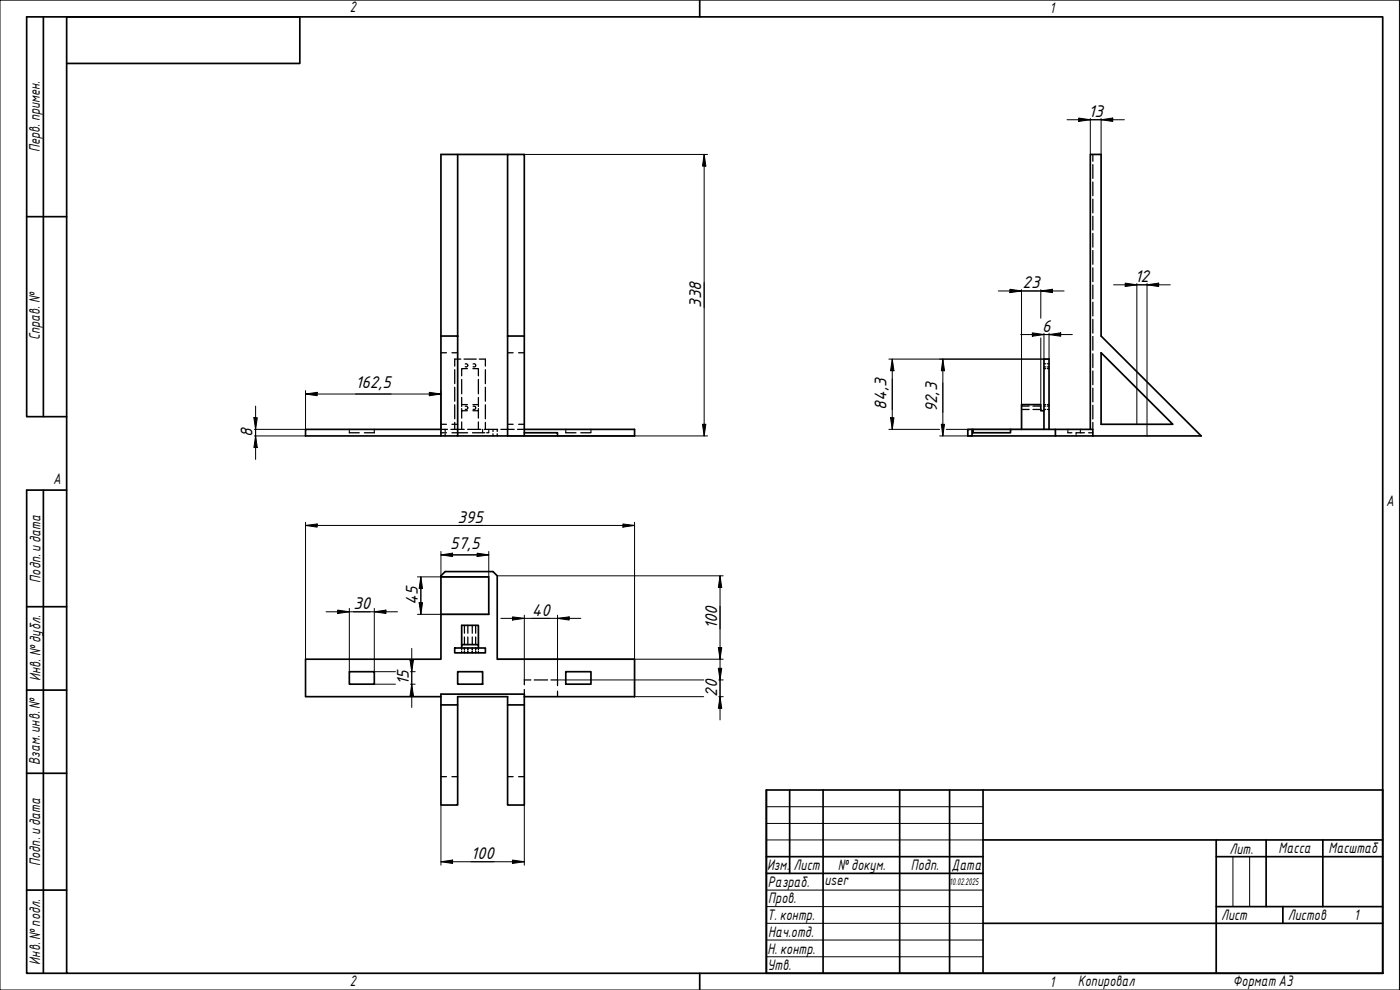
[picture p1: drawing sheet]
<svg xmlns="http://www.w3.org/2000/svg" width="420mm" height="297mm" viewBox="0 0 420 297" stroke-linecap="round" stroke-linejoin="round" font-family="sans-serif">
<g fill="none" stroke="#000" stroke-width=".51">
<path d="M137.4 46.3h14.9M132.3 100.8h5.1v30h-5.1zM132.3 100.8v-54.5h5.1v54.5M152.3 100.8h5.1v30h-5.1zM152.3 100.8v-54.5h5.1v54.5M330.5 105.8l21.5 21.5h-21.5zM132.3 128.8h-40.6v2h40.6M137.4 130.8h14.9M157.4 129.8h9.9v1M157.4 128.8h33v2h-33M291.7 128.8h-1.3v2h1.3M292 128.8h11.3"/>
<path d="M313.3 123.2h-.9v-1.8h-5.8v7.4M313.3 128.8v-21.1h1.5v21.1M316.7 130.8h-25v-2h.3v1h11.3v-1h13.4v2h11.3M316.7 128.8h11.3v2M327.2 128.8v-82.5h3.3v54.5l30 30h-32.5M132.3 173.1v24.7h-40.6v11.2h40.6M132.3 173.1h14.4v11.2h-14.4M132.3 173.1v-.3l1.3-1.3h14.4l1.2 1.3v25h41.2v11.2h-33M136.5 194.4h9.2v1.5h-9.2zM138.6 194.4v-1h5v1M138.6 193.4v-5.8h5v5.8M104.8 201.5h7.5v3.8h-7.5z"/>
<path d="M132.3 211.5v30h5.1v-30M132.3 208.3h25.1v3.2h-5.1v-2.5h-14.9v2.5h-5.1zM137.4 201.5h7.4v3.8h-7.4zM152.3 211.5v30h5.1v-30M169.8 201.5h7.6v3.8h-7.6z"/>
</g>
<g fill="none" stroke="#000" stroke-width=".38">
<path d="M328 46.3v2.1M328 49.4v4.1M328 54.6v4.1M328 59.7v4.2M328 64.9v4.1M328 70v4.2M328 75.2v4.1M328 80.4v4.1M328 85.5v4.1M328 90.7v4.1M328 95.8v4.1M132.3 105.8h1.7"/>
<path d="M135.6 105.8h1.8M136.5 110.9v4.2M136.5 116.2v4.2M138.3 107.7h-1.8v2.1M138.6 119.2v2.2h1.7M138.6 113.8v4.4M139.3 107.7h3.6M139.6 109.2a.49 .49 0 0 1 .8 .4 .49 .49 0 0 1-.8 .4M140.3 110.6h-1.7v2.2M141.9 110.6h1.7v2.2M142 109.2a.49 .49 0 0 1 .7 .4 .49 .49 0 0 1-.7 .4M143.6 113.8v4.4"/>
<path d="M143.6 119.2v2.8M143.8 107.7h1.9v2.1M145.7 110.9v4.2M145.7 116.2v4.2M152.3 105.8h1.7M155.6 105.8h1.8M313.3 110.6h.5M313.3 109.1h.5M313.3 110.1h.5M314.3 110.6h.5M314.3 109.1h.5M314.3 110.1h.5"/>
<path d="M328 101v4.1M328 106.2v4.1M328 111.3v4.1M328 116.4v4.2M104.8 128.8v.3M104.8 129.5v.3h3M112.3 128.8v.3M112.3 129.5v.3h-3M132.3 127.3h1.7M132.3 128.8h2M132.3 129.8h1.7M133.6 128.8v.7"/>
<path d="M133.6 130.2v.6M135.3 128.8h4M135.6 127.3h1.8M135.6 129.8h4.7M136.5 121.5v4.2M136.5 126.7v2.1M138.6 121.4v.6M138.6 122.6v.6M138.6 126.6v2.2M139.6 121.9a.51 .51 0 0 1 .8 .5 .51 .51 0 0 1-.8 .4M140.3 123.2h-1.7v2.3M140.3 128.8h4"/>
<path d="M141.9 121.4h1.7M142 121.9a.51 .51 0 0 1 .7 .5 .51 .51 0 0 1-.7 .4M143.6 122.6v.6h-1.7M143.6 123.2v2.3M143.6 126.6v2.2M144.8 129.5v.3h-3M144.8 129.8h.7M144.8 128.8v.3M145.4 128.8h4M145.7 121.5v4.2M145.7 126.7v2.1M146.7 129.5v.3h-.7"/>
<path d="M146.7 128.8v.3M148 128.8v.7M148 130.2v.6M149.2 128.8v.7M149.2 130.2v.6M150.3 128.8h4M152.3 127.3h1.7M155.3 128.8h2.1M155.6 127.3h1.8M169.8 129.5v.3h3M169.8 128.8v.3M177.4 129.5v.3h-3.1"/>
<path d="M177.4 128.8v.3M306.6 121.8h2.3M306.6 122.9h2.3M310 121.8h2.4M310 122.9h2.4M313.3 121.4h.5M313.3 121.8h.5M313.3 122.9h.5M314.3 121.4h.5M314.3 121.8h.5M314.3 122.9h.5M320.5 129.5v.3h1.2"/>
<path d="M320.5 128.8v.3M323 130.5v.3M324.2 128.8v.3M324.2 129.5v.3M325.4 129.8h-2.4v.4M326.7 129.8h1.3M328 121.6v4.1M328 126.7v2.1M138.6 194.4v.5M138.6 195.4v.5M139.4 187.6v2.4M139.4 191.1v2.3"/>
<path d="M139.4 194.4v.5M139.4 195.4v.5M140.4 187.6v2.4M140.4 191.1v2.3M140.4 194.4v.5M140.4 195.4v.5M141.7 187.6v2.4M141.7 191.1v2.3M141.7 194.4v.5M141.7 195.4v.5M142.7 187.6v2.4M142.7 191.1v2.3"/>
<path d="M142.7 194.4v.5M142.7 195.4v.5M143.6 194.4v.5M143.6 195.4v.5M157.4 206.9v1.4M159.3 204h-1.9v1.5M160.3 204h4M165.4 204h1.9v1.7M167.3 207.4v1.6M132.3 233h1.7M135.6 233h1.8M152.3 233h1.7"/>
<path d="M155.6 233h1.8"/>
</g>
<path d="M20 5.1h395v286.9h-395zM210 0v5.1M210 292v5" fill="none" stroke="#000" stroke-width=".51"/>
<path d="M0 0h420v297h-420z" fill="none" stroke="#000" stroke-width=".3"/>
<g fill="none" stroke="#000" stroke-width=".51">
<path d="M230 237h185v55h-185zM237 237v25.1M247 237v55M270 237v55M285 237v55M295 237v55M230 257h65M295 252h120M365 257h50M365 252v40M380 252v20M397 252v20"/>
<path d="M230 262.1h65M295 277h120M365 272h50M385 272v5"/>
</g>
<path d="M230 242h65M230 247.1h65M230 252h65M370 257v15M375 257v15M230 267.1h65M230 272h65M230 277h65M230 282.1h65M230 287.1h65" fill="none" stroke="#000" stroke-width=".3"/>
<path d="M13 5.1v119.9M20 19h70v-13.9h-82v119.9h12M8 65h12M13 147.1v144.9M20 147.1h-12v144.9h12M8 182h12M8 207.1h12M8 232h12M8 267.1h12" fill="none" stroke="#000" stroke-width=".51"/>
<g fill="none" stroke="#000" stroke-width=".3">
<path d="M320.2 35.9h17.2M323.7 35.4l3.5 .5-3.5 .5zM327.2 35.5v10.8M330.5 35.9l3.4-.5v1zM330.5 35.5v10.8M152.3 46.3h60M211.3 46.3l.5 3.5h-1zM211.3 46.3v84.5M299.6 87.3h19.7M303.1 86.8l3.5 .5-3.5 .5zM306.6 86.9v34.5M309.8 99.9l3.5 .5-3.5 .5z"/>
<path d="M312.4 87.3l3.4-.5v1zM312.4 86.9v8.6M313.3 100v7.7M314.8 100v7.7h-48M334.2 85.5h17M337.7 84.9l3.5 .6-3.5 .5zM341.2 85.1v42.2M344.2 85.5l3.5-.6v1.1zM344.2 85.1v45.7M91.7 118.2l3.5-.5v1zM91.7 117.2v11.6h-15.4M91.7 118.2h40.6"/>
<path d="M128.8 117.7l3.5 .5-3.5 .5zM132.3 117.2v11.6M267.8 107.7l.5 3.5h-1zM267.8 107.7v21.1M283 107.7l.5 3.5h-1zM283 107.7v23.1M306.3 100.4h15.5M312.4 101.4v20M314.8 100.4l3.5-.5v1zM76.2 125.3h1l-.5 3.5zM76.3 130.8h15.4M76.7 130.8l.5 3.5h-1z"/>
<path d="M76.7 121.8v16M152.3 130.8h60M210.8 127.3h1l-.5 3.5zM266.8 128.8h15.2M267.3 125.3h1l-.5 3.5zM282 130.8h9.7M282.5 127.3h1l-.5 3.5zM284 128.8h30.8M91.7 157.7l3.5-.5v1zM91.7 157.7h98.7M91.7 156.7v41.1M186.9 157.2l3.5 .5-3.5 .5z"/>
<path d="M190.4 156.7v41.1M126.3 173.1l.5 3.5h-1zM126.3 173.1v11.2M132.3 166.5l3.5-.5v1zM132.3 165.5v7.6M132.3 166.5h14.4M143.2 166l3.5 .5-3.5 .5zM146.7 165.5v7.6h-21.4M149.2 172.8h67.8M216.1 172.8l.5 3.5h-1zM216.1 172.8v36.3M97.9 183.6h21.4"/>
<path d="M101.3 183.1l3.5 .5-3.5 .5zM104.8 182.5v19M112.3 183.6l3.5-.5v1zM112.3 182.5v19h6.4M123.1 198h1l-.5 3.5zM123.6 194.5v17.8M125.3 184.3h21.4M125.8 180.8h1l-.5 3.5zM149.2 197.8h67.8M150.3 185.5h24M153.8 185.1l3.6 .4-3.6 .5zM157.4 184.6v19.4"/>
<path d="M167.3 185.5l3.5-.4v.9zM167.3 184.6v19.4h43.9M215.6 194.3h1l-.5 3.5zM112.3 205.3h6.4M123.2 201.5h1.4M123.2 205.3h1.4M123.6 205.3l.5 3.5h-1zM190.4 209h20.8M215.6 200.5h1l-.5 3.5zM215.7 209h1.3M215.7 204h1.3M216.1 209l.5 3.5h-1z"/>
<path d="M216.1 204v12M132.3 258.6l3.5-.6v1.1zM132.3 258.6h25.1M132.3 241.5v18.1M153.8 258l3.6 .6-3.6 .5zM157.4 241.5v18.1"/>
</g>
<g fill="#000">
<path d="M323.7 35.4l3.5 .5-3.5 .5zM330.5 35.9l3.4-.5v1zM211.3 46.3l.5 3.5h-1zM303.1 86.8l3.5 .5-3.5 .5zM312.4 87.3l3.4-.5v1zM314.8 100.4l3.5-.5v1zM337.7 84.9l3.5 .6-3.5 .5zM344.2 85.5l3.5-.6v1.1zM91.7 118.2l3.5-.5v1zM128.8 117.7l3.5 .5-3.5 .5zM267.8 107.7l.5 3.5h-1zM283 107.7l.5 3.5h-1z"/>
<path d="M309.8 99.9l3.5 .5-3.5 .5zM76.2 125.3h1l-.5 3.5zM76.7 130.8l.5 3.5h-1zM210.8 127.3h1l-.5 3.5zM267.3 125.3h1l-.5 3.5zM282.5 127.3h1l-.5 3.5zM91.7 157.7l3.5-.5v1zM186.9 157.2l3.5 .5-3.5 .5zM126.3 173.1l.5 3.5h-1zM132.3 166.5l3.5-.5v1zM143.2 166l3.5 .5-3.5 .5zM216.1 172.8l.5 3.5h-1z"/>
<path d="M101.3 183.1l3.5 .5-3.5 .5zM112.3 183.6l3.5-.5v1zM123.1 198h1l-.5 3.5zM125.8 180.8h1l-.5 3.5zM153.8 185.1l3.6 .4-3.6 .5zM167.3 185.5l3.5-.4v.9zM215.6 194.3h1l-.5 3.5zM123.6 205.3l.5 3.5h-1zM215.6 200.5h1l-.5 3.5zM216.1 209l.5 3.5h-1zM132.3 258.6l3.5-.6v1.1zM153.8 258l3.6 .6-3.6 .5z"/>
</g>
<g font-size="4.9">
<text x="326.6" y="35">13</text>
<text x="306.9" y="86.4">23</text>
<text x="340.6" y="84.6">12</text>
<text x="210.4" y="92.4" transform="rotate(-90 210.4 92.4)">338</text>
<text x="312.8" y="99.5">6</text>
<text x="106.7" y="116.4">162,5</text>
<text x="266" y="122.9" transform="rotate(-90 266 122.9)">84,3</text>
<text x="281.2" y="123.7" transform="rotate(-90 281.2 123.7)">92,3</text>
<text x="75.8" y="131.1" transform="rotate(-90 75.8 131.1)">8</text>
<text x="137.3" y="156.8">395</text>
<text x="135.1" y="164.7">57,5</text>
<text x="106" y="182.7">30</text>
<text x="125.4" y="181.4" transform="rotate(-90 125.4 181.4)">45</text>
<text x="159.6" y="184.7">40</text>
<text x="215.2" y="188.7" transform="rotate(-90 215.2 188.7)">100</text>
<text x="122.7" y="205.6" transform="rotate(-90 122.7 205.6)">15</text>
<text x="215.2" y="209.1" transform="rotate(-90 215.2 209.1)">20</text>
<text x="141.4" y="257.7">100</text>
</g>
<g font-size="4.4">
<text x="105" y="3.7">2</text>
<text x="315" y="3.8">1</text>
<text x="11.9" y="45.6" transform="rotate(-90 11.9 45.6)">Перв. примен.</text>
<text x="12" y="102.2" transform="rotate(-90 12 102.2)">Справ. №</text>
<text x="16" y="145.2">A</text>
<text x="416" y="151.7">A</text>
<text x="12.2" y="174.8" transform="rotate(-90 12.2 174.8)">Подп. идата</text>
<text x="12.2" y="204.3" transform="rotate(-90 12.2 204.3)">Инв. №дубл.</text>
<text x="12" y="229.5" transform="rotate(-90 12 229.5)">Взам. инв. №</text>
<text x="369" y="256.1">Лит.</text>
<text x="383.7" y="256.1">Масса</text>
<text x="398.7" y="256.1">Масштаб</text>
<text x="12.1" y="259.8" transform="rotate(-90 12.1 259.8)">Подп. идата</text>
<text x="230.2" y="261.1">Изм.</text>
<text x="238.2" y="261.1">Лист</text>
<text x="251.5" y="261">№докум.</text>
<text x="273.4" y="261.2">Подп.</text>
<text x="285.6" y="261.2">Дата</text>
<text x="230.4" y="266.1">Разраб.</text>
<text x="247.4" y="265.7">user</text>
<text x="230.6" y="271.1">Пров.</text>
<text x="230.3" y="276.1">Т. контр.</text>
<text x="230.5" y="281.1">Нач.отд.</text>
<text x="366.5" y="276.1">Лист</text>
<text x="386.5" y="276.1">Листов</text>
<text x="406.4" y="276">1</text>
<text x="230.4" y="286.1">Н. контр.</text>
<text x="12.1" y="289.4" transform="rotate(-90 12.1 289.4)">Инв. №подл.</text>
<text x="230.3" y="291.1">Утв.</text>
<text x="105" y="295.9">2</text>
<text x="315" y="296.1">1</text>
<text x="323.5" y="295.8">Копировал</text>
<text x="370" y="295.8">Формат А3</text>
</g>
<text font-size="2.8" x="285" y="265.5">10.02.2025</text>
</svg>
